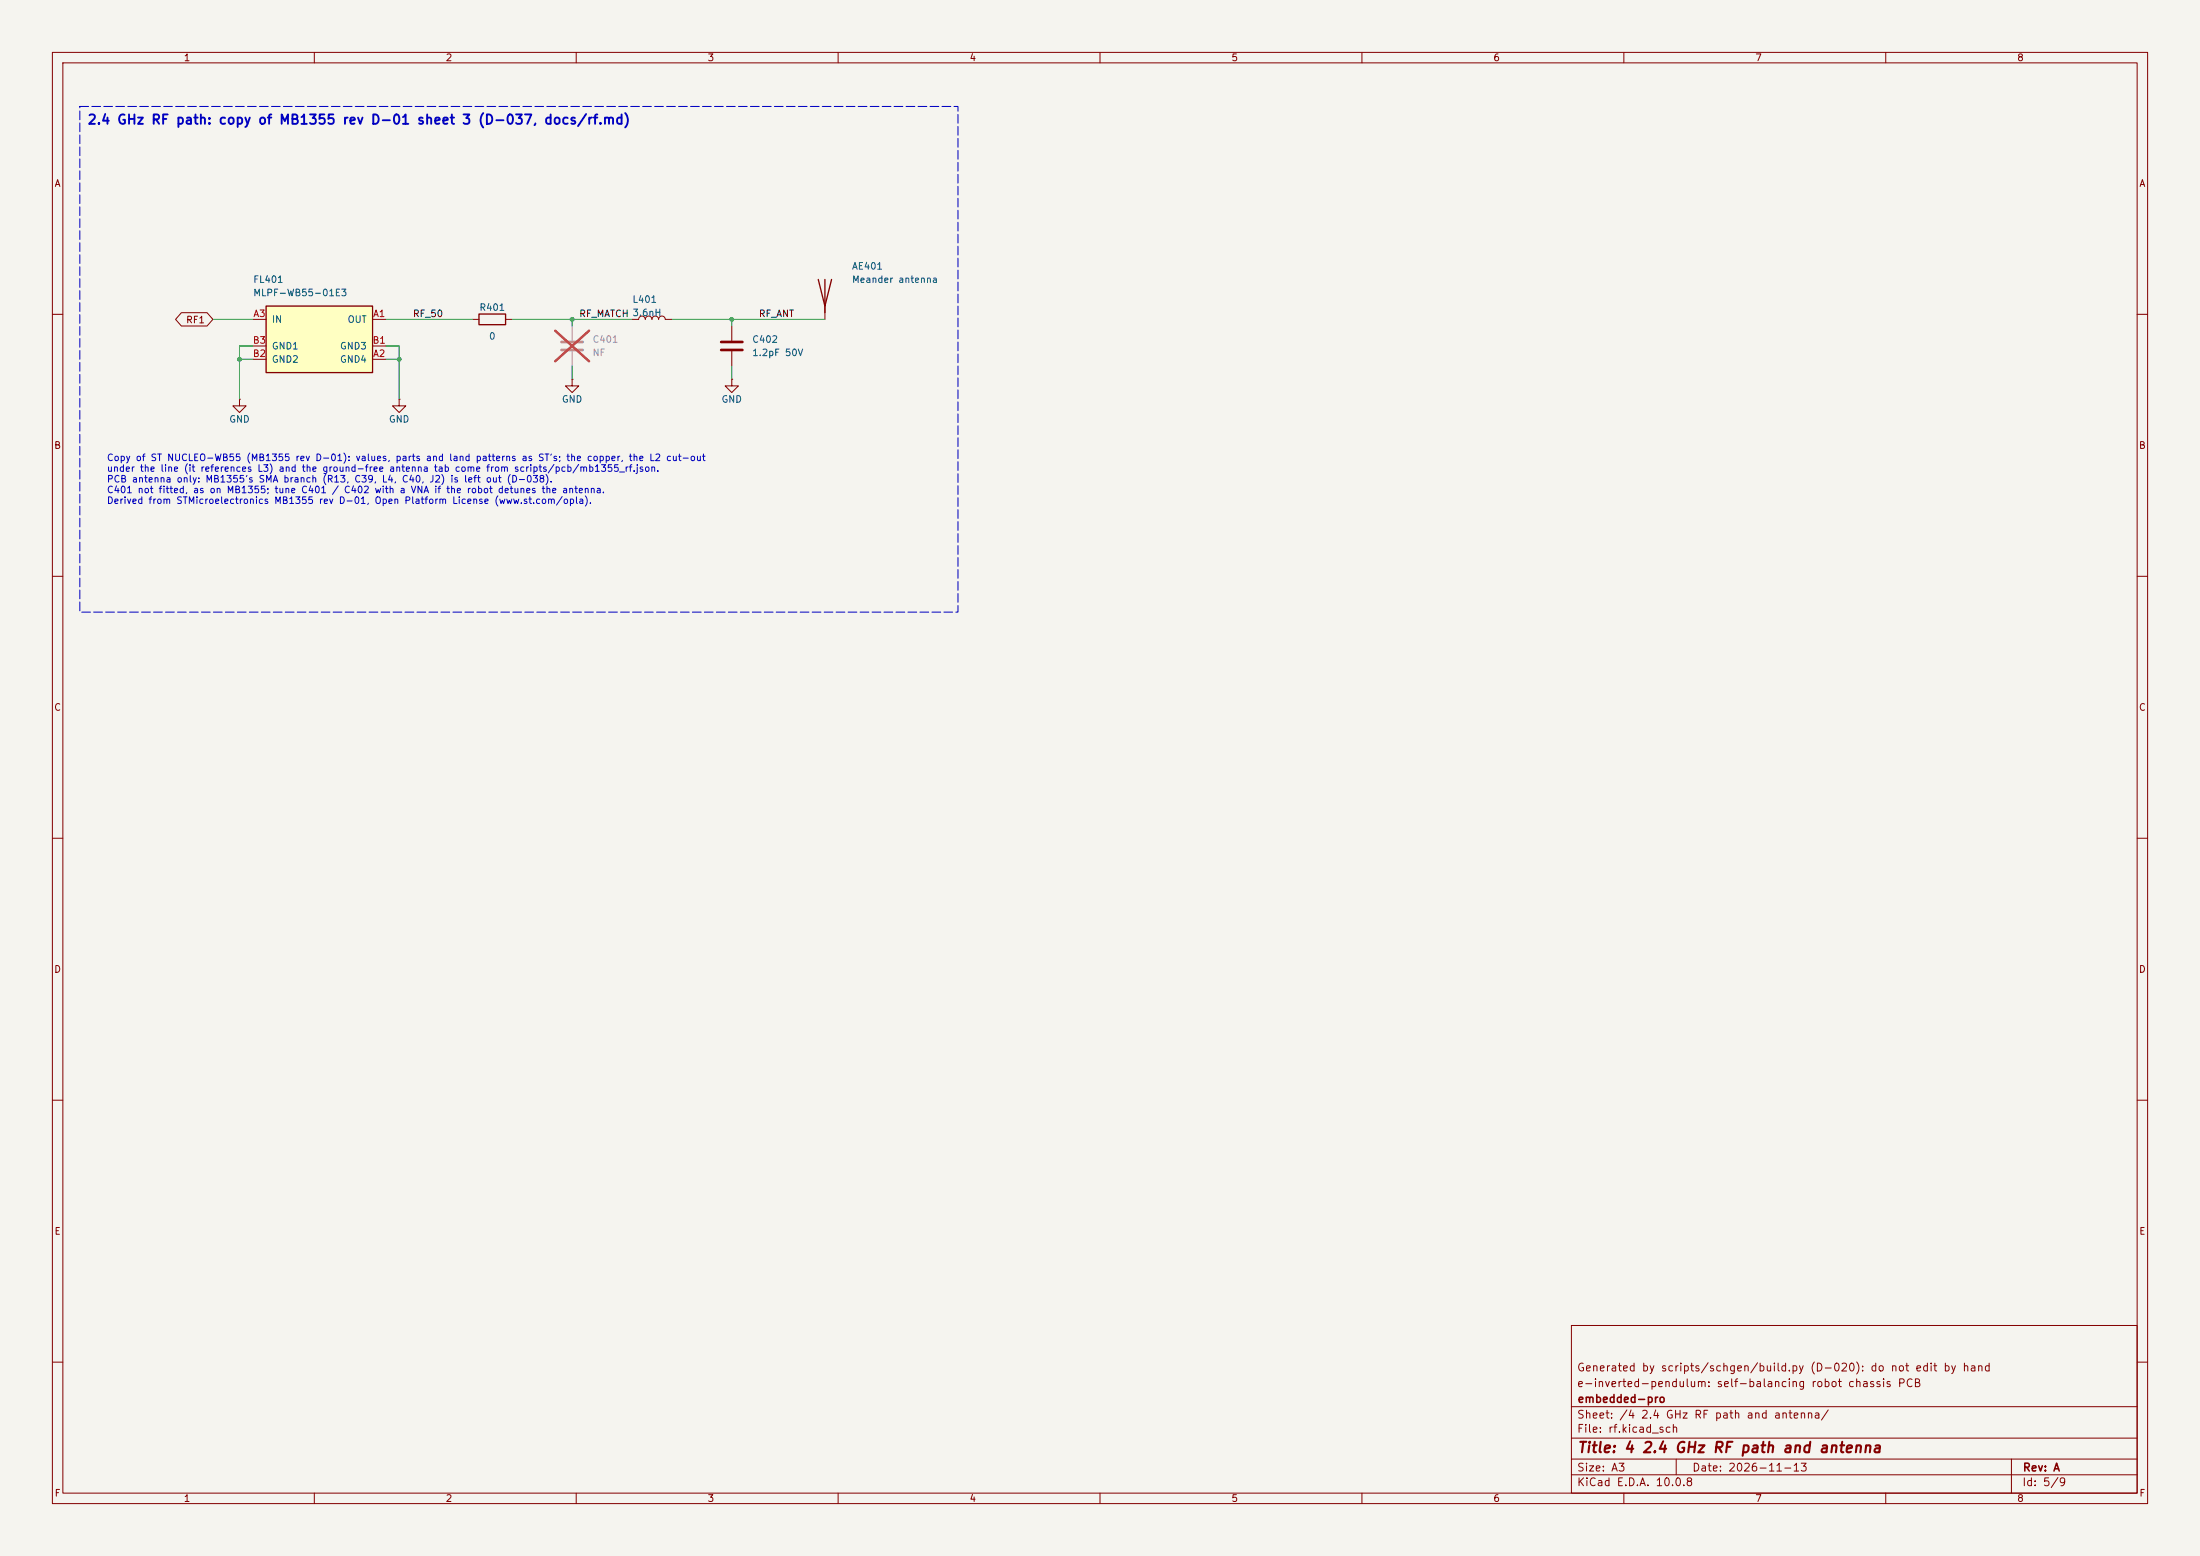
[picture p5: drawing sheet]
<svg xmlns="http://www.w3.org/2000/svg" width="420mm" height="297mm" viewBox="0 0 420 297" stroke-linecap="round" stroke-linejoin="round" font-family="sans-serif">
<path d="M0 0h420v297h-420z" fill="#f5f4ef" stroke="#f5f4ef" stroke-width=".19"/>
<g fill="none" stroke="#840000" stroke-width=".19">
<path d="M10 10h400v277h-400zM12 12h396v273h-396zM60 10v2M110 10v2M160 10v2M210 10v2M260 10v2M310 10v2M360 10v2M157.5 58.4v2.6M10 60h2M408 60h2"/>
<path d="M10 110h2M408 110h2M10 160h2M408 160h2M10 210h2M408 210h2M300 253h108v32h-108zM10 260h2M300 278.5h108M300 274.5h108M300 268.5h108M320 278.5v3"/>
<path d="M384 278.5v6.5M408 260h2M60 285v2M110 285v2M160 285v2M210 285v2M260 285v2M300 281.5h108M310 285v2M360 285v2"/>
</g>
<path d="M156.2 53.3l1.3 5.1 1.2-5.1M157.5 53.3v6.4" fill="none" stroke="#840000" stroke-width=".25"/>
<path d="M50.8 58.4h20.3v12.7h-20.3z" fill="#ffffc2"/>
<path d="M50.8 58.4h20.3v12.7h-20.3zM91.4 59.9h5.1v2.1h-5.1z" fill="none" stroke="#840000" stroke-width=".25"/>
<g fill="none" stroke="#840000" stroke-width=".19">
<path d="M34.6 59.7h4.9l1.1 1.3-1.1 1.2h-4.9l-1.1-1.2zM45.7 76.2v1.3h1.3l-1.3 1.2-1.3-1.2h1.3M45.7 76.2h.1M48.3 61h2.5M48.3 68.6h2.5M48.3 66h2.5M71.1 61h2.6M71.1 68.6h2.6M71.1 66h2.6M76.2 76.2v1.3h1.3l-1.3 1.2-1.3-1.2h1.3M76.2 76.2h.1M90.2 61h1.2"/>
<path d="M96.5 61h1.3M109.2 72.4v1.3h1.3l-1.3 1.2-1.3-1.2h1.3M109.2 72.4h.1M120.6 61h1.3a.64 .64 0 0 1 .7-.7 .64 .64 0 0 1 .6 .7 .64 .64 0 0 1 .6-.7 .64 .64 0 0 1 .7 .7 .64 .64 0 0 1 .6-.7 .64 .64 0 0 1 .6 .7 .64 .64 0 0 1 .7-.7 .64 .64 0 0 1 .6 .7h1.3M139.7 72.4v1.3h1.3l-1.3 1.2-1.3-1.2h1.3M139.7 72.4h.1M139.7 62.2v2.8M139.7 67.1v2.8"/>
</g>
<path d="M137.7 65.3h4M137.7 66.8h4" fill="none" stroke="#840000" stroke-width=".51"/>
<path d="M107.2 65.3h4.1M107.2 66.8h4.1" fill="none" stroke="#9c9b98" stroke-width=".51"/>
<path d="M109.2 62.2v2.8M109.2 67.1v2.8" fill="none" stroke="#9c9b98" stroke-width=".19"/>
<path d="M106 63.1l6.5 5.9M112.5 63.1l-6.5 5.9" fill="none" stroke="#e12e31" stroke-width=".46"/>
<path d="M40.6 61h7.7M45.7 68.6h2.6M48.3 66h-2.6v10.2M73.7 61h16.5M73.7 66h2.5v10.2M73.7 68.6h2.5M97.8 61h22.8M109.2 61v1.2M109.2 69.9v2.5M128.3 61h29.2M139.7 61v1.2M139.7 69.9v2.5" fill="none" stroke="#009600" stroke-width=".19"/>
<path d="M15.2 20.3h167.7v96.5h-167.7z" fill="none" stroke="#0000c2" stroke-width=".19" stroke-dasharray="1.7 .6"/>
<g fill="#009600">
<circle cx="139.7" cy="61" r=".46"/>
<circle cx="109.2" cy="61" r=".46"/>
<circle cx="76.2" cy="68.6" r=".46"/>
<circle cx="45.7" cy="68.6" r=".46"/>
</g>
<text font-size="2" fill="#840000" x="301" y="277.8">Title: 4 2.4 GHz RF path and antenna</text>
<text font-size="1.8" fill="#0000c2" x="16.6" y="24.2">2.4 GHz RF path: copy of MB1355 rev D-01 sheet 3 (D-037, docs/rf.md)</text>
<g font-size="1.5" fill="#840000">
<text x="300.9" y="262.1">Generated by scripts/schgen/build.py (D-020): do not edit by hand</text>
<text x="300.9" y="265.1">e-inverted-pendulum: self-balancing robot chassis PCB</text>
<text x="301" y="268.1">embedded-pro</text>
<text x="300.9" y="273.8">File: rf.kicad_sch</text>
<text x="300.9" y="271.1">Sheet: /4 2.4 GHz RF path and antenna/</text>
<text x="300.9" y="281.2">Size: A3</text>
<text x="322.9" y="281.2">Date: 2026-11-13</text>
<text x="386" y="281.2">Rev: A</text>
<text x="300.9" y="284">KiCad E.D.A. 10.0.8</text>
<text x="385.9" y="284">Id: 5/9</text>
</g>
<g font-size="1.3" fill="#840000">
<text x="35" y="12">1</text>
<text x="85" y="12">2</text>
<text x="135" y="12">3</text>
<text x="185" y="12">4</text>
<text x="235" y="12">5</text>
<text x="285" y="12">6</text>
<text x="335" y="12">7</text>
<text x="385" y="12">8</text>
<text x="10.3" y="36">A</text>
<text x="408.3" y="36">A</text>
<text x="35.4" y="62">RF1</text>
<text x="10.2" y="86">B</text>
<text x="408.2" y="86">B</text>
<text x="10.2" y="136">C</text>
<text x="408.2" y="136">C</text>
<text x="10.2" y="186">D</text>
<text x="408.2" y="186">D</text>
<text x="10.3" y="236">E</text>
<text x="408.3" y="236">E</text>
<text x="10.3" y="286">F</text>
<text x="35" y="287">1</text>
<text x="85" y="287">2</text>
<text x="135" y="287">3</text>
<text x="185" y="287">4</text>
<text x="235" y="287">5</text>
<text x="285" y="287">6</text>
<text x="335" y="287">7</text>
<text x="385" y="287">8</text>
<text x="408.3" y="286">F</text>
</g>
<g font-size="1.3" fill="#006464">
<text x="162.5" y="51.8">AE401</text>
<text x="48.2" y="54.3">FL401</text>
<text x="48.2" y="56.8">MLPF-WB55-01E3</text>
<text x="91.4" y="59.6">R401</text>
<text x="120.6" y="58.1">L401</text>
<text x="162.5" y="54.3">Meander antenna</text>
<text x="51.8" y="61.9">IN</text>
<text x="66.2" y="61.9">OUT</text>
<text x="93.2" y="65.1">0</text>
<text x="143.5" y="65.7">C402</text>
<text x="51.8" y="69.5">GND2</text>
<text x="51.8" y="67">GND1</text>
<text x="64.8" y="69.5">GND4</text>
<text x="64.8" y="67">GND3</text>
<text x="143.5" y="68.3">1.2pF 50V</text>
<text x="107.2" y="77.2">GND</text>
<text x="137.6" y="77.2">GND</text>
<text x="43.7" y="81">GND</text>
<text x="74.1" y="81">GND</text>
</g>
<g font-size="1.3" fill="#a90000">
<text x="48.2" y="65.9">B3</text>
<text x="48.3" y="60.8">A3</text>
<text x="71" y="65.9">B1</text>
<text x="71.1" y="60.8">A1</text>
<text x="48.2" y="68.4">B2</text>
<text x="71.1" y="68.4">A2</text>
</g>
<g font-size="1.3" fill="#0f0f0f">
<text x="78.7" y="60.8">RF_50</text>
<text x="110.5" y="60.8">RF_MATCH 3.6nH</text>
<text x="144.8" y="60.8">RF_ANT</text>
</g>
<g font-size="1.3" fill="#939391">
<text x="113" y="65.7">C401</text>
<text x="113" y="68.3">NF</text>
</g>
<g font-size="1.3" fill="#0000c2">
<text x="20.3" y="88.3">Copy of ST NUCLEO-WB55 (MB1355 rev D-01): values, parts and land patterns as ST's; the copper, the L2 cut-out</text>
<text x="20.3" y="90.4">under the line (it references L3) and the ground-free antenna tab come from scripts/pcb/mb1355_rf.json.</text>
<text x="20.3" y="92.4">PCB antenna only: MB1355's SMA branch (R13, C39, L4, C40, J2) is left out (D-038).</text>
<text x="20.3" y="94.4">C401 not fitted, as on MB1355; tune C401 / C402 with a VNA if the robot detunes the antenna.</text>
<text x="20.3" y="96.5">Derived from STMicroelectronics MB1355 rev D-01, Open Platform License (www.st.com/opla).</text>
</g>
</svg>
